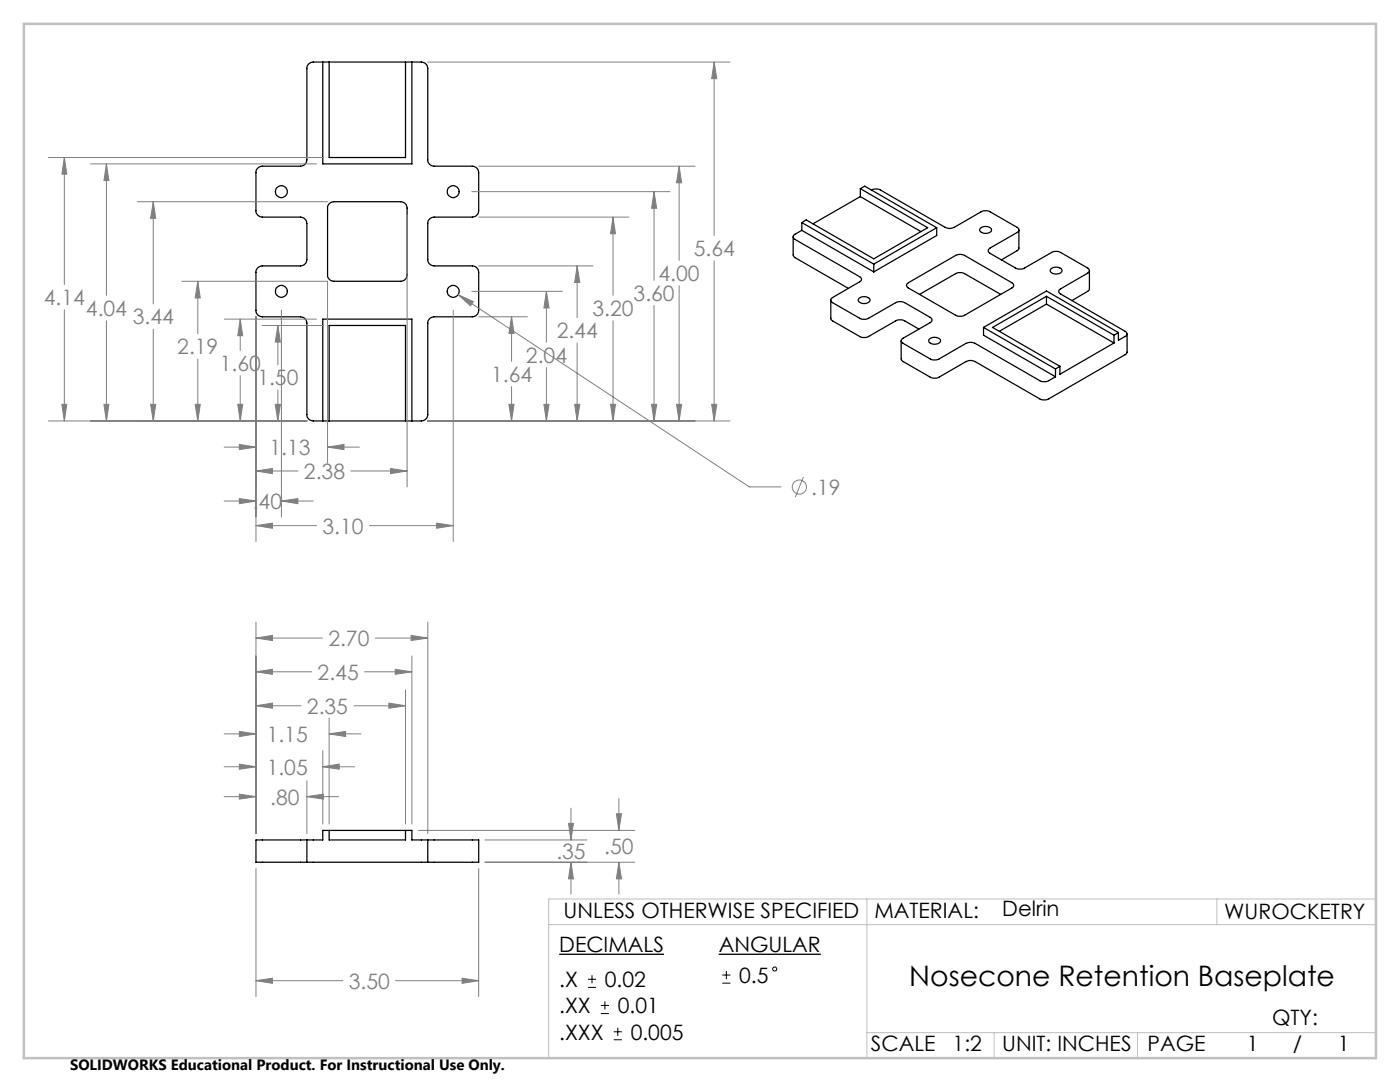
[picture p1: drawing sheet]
<svg xmlns="http://www.w3.org/2000/svg" width="279mm" height="216mm" viewBox="0 0 279 216" stroke-linecap="round" stroke-linejoin="round" font-family="sans-serif">
<g fill="none" stroke="#000" stroke-width=".25">
<path d="M61.6 12.8l.9-.4h21.6a1.33 1.33 0 0 1 1.3 1.3v18.2a1.26 1.26 0 0 0 1.2 1.3h7.7a1.33 1.33 0 0 1 1.2 1.2v7.7a1.33 1.33 0 0 1-1.2 1.2h-7.7a1.26 1.26 0 0 0-1.2 1.3v7.2a1.26 1.26 0 0 0 1.2 1.3h7.7a1.33 1.33 0 0 1 1.2 1.2v7.6a1.33 1.33 0 0 1-1.2 1.3h-7.7a1.26 1.26 0 0 0-1.2 1.3v18.2a1.33 1.33 0 0 1-1.3 1.3h-21.6a1.26 1.26 0 0 1-1.3-1.3v-18.2a1.33 1.33 0 0 0-1.2-1.3h-7.6a1.26 1.26 0 0 1-1.3-1.3v-7.6a1.26 1.26 0 0 1 1.3-1.2h7.6a1.33 1.33 0 0 0 1.2-1.3v-7.2a1.33 1.33 0 0 0-1.2-1.3h-7.6a1.26 1.26 0 0 1-1.3-1.2v-7.7a1.26 1.26 0 0 1 1.3-1.2h7.6a1.33 1.33 0 0 0 1.2-1.3v-18.5zM64.4 12.4v20.3h17.8v-20.3M65.7 12.4v19h15.2v-19M171.7 37.6l.9-.5 14.3 8.3M171.7 37.6l13.4 7.8-10.7 6.2-13.5-7.7-.9 .5M171.7 39.2l-9.5 5.5M171.7 39.2l12.1 7M171.7 37.6v1.6M173.9 37.9a2.02 2.02 0 0 1 1.8 0l12.9 7.5a2.02 2.02 0 0 0 1.8 0l5.4-3.1a2.02 2.02 0 0 1 1.8 0l5.4 3.1a.55 .55 0 0 1 .3 .5 .55 .55 0 0 1-.3 .5l-5.4 3.1a.57 .57 0 0 0-.4 .5 .57 .57 0 0 0 .4 .6l5.1 2.9a2.02 2.02 0 0 0 1.8 0l5.4-3.1a2.02 2.02 0 0 1 1.8 0l5.4 3.1a.55 .55 0 0 1 .3 .5 .55 .55 0 0 1-.3 .5l-5.4 3.1a.53 .53 0 0 0-.4 .6 .53 .53 0 0 0 .4 .5l12.8 7.4a.53 .53 0 0 1 .4 .5 .53 .53 0 0 1-.4 .5l-1.3 .8v-1.5M65.7 40.6l.9-.3h13.4a1.33 1.33 0 0 1 1.2 1.2v13.4a1.33 1.33 0 0 1-1.2 1.2h-13.4a1.26 1.26 0 0 1-1.2-1.2v-13.6zM158.3 47.2v3.7l.2 .4 10.8 6.2M160 46l-1.4 .7a.55 .55 0 0 0-.3 .6 .55 .55 0 0 0 .3 .5l13 7.4a.53 .53 0 0 1 .3 .5 .53 .53 0 0 1-.3 .5l-5.4 3.2a.55 .55 0 0 0-.4 .5 .55 .55 0 0 0 .4 .5l5.4 3.1a2.02 2.02 0 0 0 1.8 0l5.4-3.1a2.02 2.02 0 0 1 1.8 0l5 2.9a.57 .57 0 0 1 .4 .6 .57 .57 0 0 1-.4 .5l-5.4 3.1a.53 .53 0 0 0-.4 .5 .53 .53 0 0 0 .4 .5l5.4 3.1a2.02 2.02 0 0 0 1.8 0l5.4-3.1a2.02 2.02 0 0 1 1.8 0l12.9 7.5a2.02 2.02 0 0 0 1.8 0l1.3-.8"/>
<path d="M160 46l14.4 8.3M160 44.4l14.4 8.3M160 44.4v1.6M165.8 59.9l.1 3.9 5.7 3.3a2.02 2.02 0 0 0 1.8 0l5.4-3.1a2.02 2.02 0 0 1 1.8 0l2.8 1.7M171.4 59.5a1.55 1.55 0 0 1 2.2 .3 1.29 1.29 0 0 1-2 .6l-.3-.4zM174.4 52.7v1.6M181 56.7l9.7-5.7a2.02 2.02 0 0 1 1.8 0l9.4 5.4a.55 .55 0 0 1 .4 .5 .55 .55 0 0 1-.4 .6l-9.4 5.4a2.02 2.02 0 0 1-1.8 0l-9.6-5.5-.2-.5zM183.5 58.7l7.2-4.1a2.02 2.02 0 0 1 1.8 0l7.2 4.1M186.9 45.4v1.6l-12.5 7.3M186.9 45.4l-12.5 7.3M195.7 45.5a1.54 1.54 0 0 1 2.2 .3 1.08 1.08 0 0 1-1.6 .7 .64 .64 0 0 1-.7-.3 .64 .64 0 0 1 .1-.7zM203.3 45.9v3.8l-.3 .3-3.2 1.9"/>
<path d="M208.8 59.1l13.5 7.8M208.8 59.1l-10.7 6.2 13.4 7.8M208.8 59.1v1.6M209.8 53.6a1.52 1.52 0 0 1 2.1 .3 1.36 1.36 0 0 1-2.2 .3l-.1-.3zM217.4 54v3.8l-.3 .3-3.2 1.9M185.4 67.8a1.54 1.54 0 0 1 2.3 .1 1.31 1.31 0 0 1-2 .6l-.3-.3zM196.3 65.3v1.6l14.3 8.3M196.3 65.3l12.5-7.2 14.4 8.3M196.3 65.3l14.3 8.3M208.8 60.7l13.5 7.7M208.8 60.7l-9.4 5.4M210.6 73.6v1.6"/>
<path d="M211.5 73.1l-.9 .5M222.3 68.4l-10.8 6.3v-1.6M222.3 66.9v1.5M223.2 66.4l-.9 .5M224.9 66.6v3.7l-.2 .4-15.4 8.9a2.02 2.02 0 0 1-1.8 0l-12.9-7.5a2.02 2.02 0 0 0-1.8 0l-5.4 3.1a2.02 2.02 0 0 1-1.8 0l-5.6-3.3-.2-3.9M64.4 84v-20.3h17.8v20.3M65.7 84v-19.1h15.2v19.1M61.2 172h24.2M61.2 167.6h3.2v-1.9h17.8v1.9h3.2M61.2 167.6h-10.1v4.4h10.1M61.2 167.6v4.4M65.7 165.7v1.9h15.2v-1.9"/>
<path d="M85.4 167.6h10.1v4.4h-10.1M85.4 167.6v4.4"/>
<circle cx="56.1" cy="38.2" r="1.18"/>
<circle cx="90.4" cy="38.2" r="1.18"/>
<circle cx="56.2" cy="58.1" r="1.18"/>
<circle cx="90.4" cy="58.1" r="1.18"/>
</g>
<g fill="none" stroke="#808080" stroke-width=".2">
<path d="M85.4 12.4h60.3M142.5 12.4l.6 3.3h-1.1zM142.5 12.4v34.6M9.7 31.4h54.7M12.8 31.4l.5 3.3h-1zM12.8 31.4v25.4M18.1 32.7h45M21.2 32.7l.5 3.3h-1zM21.2 32.7v26.2M94.2 38.2h39.5M95.5 33.2h43.2M130.5 38.2l.6 3.4h-1.1z"/>
<path d="M130.5 38.2v17.8M135.5 33.2l.5 3.3h-1zM135.5 33.2v18.8M27.4 40.3h38M30.6 40.3l.5 3.3h-1zM30.6 40.3v20.3M36.3 56.1h29.1v36.3M39.5 56.1l.5 3.3h-1.1zM39.5 56.1v10.5M81.2 42.8v54.4M91.4 58.8l3.1 1.4-.6 .8zM91.4 58.8l58.1 38.4h6.4"/>
<path d="M94.2 58.1h18M95.5 53.1h22.9M95.5 43.3h30M109 58.1l.6 3.4h-1.1zM109 58.1v10.2M115.2 53.1l.5 3.3h-1zM115.2 53.1v10.3M122.3 43.3l.5 3.3h-1zM122.3 43.3v15.6M135.5 57v27M142.5 52v32M12.8 61.8v22.2"/>
<path d="M21.2 64v20M30.6 65.7v18.3M39.5 71.6v12.4M44.8 63.7h18.3M47.9 63.7l.5 3.3h-1zM47.9 63.7v6.2M47.9 75v9M51.1 63.2v44.9M52.3 64.9h12.1M55.5 64.9l.5 3.4h-1.1zM55.5 64.9v7.9M55.5 77.8v6.2"/>
<path d="M56.2 61.9v41.3M90.5 61.9v46.2M95.5 63.2h9.8M102.1 63.2l.5 3.3h-1zM102.1 63.2v8.9M102.1 77.2v6.8M109 73.3v10.7M115.2 68.4v15.6M122.3 64v20M130.5 61v23M9.7 84h51.5M12.3 80.7h1l-.5 3.3z"/>
<path d="M20.7 80.7h1l-.5 3.3zM30.1 80.7h1l-.5 3.3zM38.9 80.7h1.1l-.5 3.3zM44.7 89.2h6.4M44.7 100h6.4M47.4 80.7h1l-.5 3.3zM47.8 88.7l3.3 .5-3.3 .5zM47.8 99.5l3.3 .5-3.3 .5zM51.1 94l3.3-.5v1zM51.1 94h8.4M54.9 80.7h1.1l-.5 3.3zM56.2 100l3.2-.5v1z"/>
<path d="M56.2 100h6.3M65.4 89.2l3.3-.5v1zM65.4 89.2h6.3M70 94h11.2M77.9 93.5l3.3 .5-3.3 .5zM85.4 84h60.3M101.6 80.7h1l-.5 3.3zM108.5 80.7h1.1l-.6 3.3zM114.7 80.7h1l-.5 3.3zM121.8 80.7h1l-.5 3.3zM130 80.7h1.1l-.6 3.3zM135 80.7h1l-.5 3.3z"/>
<path d="M142 80.7h1.1l-.6 3.3zM160.3 95.2l-1.6 4M51.1 104.9l3.3-.5v1zM51.1 104.9h12M73.7 104.9h16.8M87.1 104.4l3.4 .5-3.4 .5zM51.1 134.1l3.3-.5v.9zM51.1 127.3l3.3-.5v1zM51.1 124.1v42.2M51.1 134.1h11.1M51.1 127.3h13.2M72.7 134.1h9.5"/>
<path d="M74.9 127.3h10.5M78.9 133.6l3.3 .5-3.3 .4zM80.9 137.7v26.7M82.1 126.8l3.3 .5-3.3 .5zM82.2 130.9v33.5M85.4 124.1v42.2M44.7 159h6.4M44.7 153h6.4M44.7 146.4h6.4M47.8 158.5l3.3 .5-3.3 .5zM47.8 152.5l3.3 .5-3.3 .5zM47.8 145.9l3.3 .5-3.3 .6z"/>
<path d="M51.1 140.8l3.3-.5v1zM51.1 140.8h9M61.2 159l3.3-.5v1zM61.2 155.8v10.5M61.2 159h6.4M64.4 153l3.3-.5v1zM64.4 149.8v14.6M64.4 153h6.4M65.7 146.4l3.3-.5v1.1zM65.7 143.3v21.1M65.7 146.4h6.3M70.6 140.8h10.3"/>
<path d="M77.6 140.3l3.3 .5-3.3 .5zM123.5 159.3v6.4M51.1 173.3v25.6M83.5 165.7h43.2M95.5 173.3v25.6M96.8 172h29.9M96.8 167.6h20.3M113.5 164.3h.9l-.5 3.3zM113.9 172l.5 3.4h-.9zM113.9 161.3v6.3M113.9 172v6.4M123 162.4h1l-.5 3.3z"/>
<path d="M123.5 172l.5 3.4h-1zM123.5 172v6.4M51.1 195.7l3.3-.5v1zM51.1 195.7h17.3M79 195.7h16.5M92.2 195.2l3.3 .5-3.3 .5z"/>
<circle cx="159.5" cy="97.2" r="1.41"/>
</g>
<g fill="none" stroke="#000" stroke-width=".2">
<path d="M117.3 197h1.7M117.3 195.4h1.7M118.1 194.6v1.6M120.7 199.8v1.6M144.1 196.2h1.7M144.1 194.6h1.7M145 193.7v1.7M119.9 202.2h1.6M119.9 200.6h1.6M122.5 207.5h1.6M122.5 205.9h1.6M123.3 205.1v1.6"/>
<circle cx="154.6" cy="193.4" r=".41"/>
</g>
<path d="M111.6 190.4h20.9M143.4 190.4h20.4" fill="none" stroke="#000" stroke-width=".26"/>
<path d="M173 179.4v31.7M242.9 179.4v5.1M274.6 179.4h-165.1v31.7M109.5 184.5h165.1M173 206.1h101.6M198.4 206.1v5M227 206.1v5" fill="none" stroke="#c0c0c0" stroke-width=".2"/>
<path d="M4.8 4.8h269.8v206.3h-269.8z" fill="none" stroke="#c0c0c0" stroke-width=".5"/>
<path d="M51.1 195.7l3.3-.5v1zM92.2 195.2l3.3 .5-3.3 .5zM47.8 158.5l3.3 .5-3.3 .5zM61.2 159l3.3-.5v1zM47.8 152.5l3.3 .5-3.3 .5zM64.4 153l3.3-.5v1zM47.8 145.9l3.3 .5-3.3 .6zM65.7 146.4l3.3-.5v1.1zM123 162.4h1l-.5 3.3zM123.5 172l.5 3.4h-1zM113.5 164.3h.9l-.5 3.3zM113.9 172l.5 3.4h-.9zM51.1 140.8l3.3-.5v1zM77.6 140.3l3.3 .5-3.3 .5zM51.1 134.1l3.3-.5v.9zM78.9 133.6l3.3 .5-3.3 .4zM51.1 127.3l3.3-.5v1zM82.1 126.8l3.3 .5-3.3 .5zM54.9 80.7h1.1l-.5 3.3zM55.5 64.9l.5 3.4h-1.1zM47.4 80.7h1l-.5 3.3zM47.9 63.7l.5 3.3h-1zM101.6 80.7h1l-.5 3.3zM102.1 63.2l.5 3.3h-1zM114.7 80.7h1l-.5 3.3zM115.2 53.1l.5 3.3h-1zM121.8 80.7h1l-.5 3.3zM122.3 43.3l.5 3.3h-1zM135 80.7h1l-.5 3.3zM135.5 33.2l.5 3.3h-1zM142 80.7h1.1l-.6 3.3zM142.5 12.4l.6 3.3h-1.1zM38.9 80.7h1.1l-.5 3.3zM39.5 56.1l.5 3.3h-1.1zM30.1 80.7h1l-.5 3.3zM30.6 40.3l.5 3.3h-1zM20.7 80.7h1l-.5 3.3zM21.2 32.7l.5 3.3h-1zM12.3 80.7h1l-.5 3.3zM12.8 31.4l.5 3.3h-1zM108.5 80.7h1.1l-.6 3.3zM109 58.1l.6 3.4h-1.1zM130 80.7h1.1l-.6 3.3zM130.5 38.2l.6 3.4h-1.1zM91.4 58.8l2.5 2.2 .6-.8zM47.8 88.7l3.3 .5-3.3 .5zM65.4 89.2l3.3-.5v1zM51.1 94l3.3-.5v1zM77.9 93.5l3.3 .5-3.3 .5zM47.8 99.5l3.3 .5-3.3 .5zM56.2 100l3.2-.5v1zM51.1 104.9l3.3-.5v1zM87.1 104.4l3.4 .5-3.4 .5z" fill="#808080"/>
<text font-size="5.6" x="181.5" y="196.7">Nosecone Retention Baseplate</text>
<g font-size="4.2" fill="#808080">
<text x="138.4" y="51.1">5.64</text>
<text x="131.4" y="56.1">4.00</text>
<text x="8.8" y="60.9">4.14</text>
<text x="17.2" y="63.1">4.04</text>
<text x="26.5" y="64.7">3.44</text>
<text x="118.3" y="63.1">3.20</text>
<text x="126.4" y="60">3.60</text>
<text x="35.4" y="70.7">2.19</text>
<text x="111.1" y="67.5">2.44</text>
<text x="43.9" y="74">1.60</text>
<text x="51.4" y="76.9">1.50</text>
<text x="98" y="76.2">1.64</text>
<text x="105" y="72.4">2.04</text>
<text x="53.8" y="90.8">1.13</text>
<text x="60.7" y="95.6">2.38</text>
<text x="50.4" y="101.6">.40</text>
<text x="161.9" y="98.7">.19</text>
<text x="64.4" y="106.5">3.10</text>
<text x="65.5" y="128.9">2.70</text>
<text x="63.4" y="135.6">2.45</text>
<text x="61.3" y="142.4">2.35</text>
<text x="53.2" y="148">1.15</text>
<text x="53.2" y="154.6">1.05</text>
<text x="53.9" y="160.5">.80</text>
<text x="111" y="171.4">.35</text>
<text x="120.6" y="170.4">.50</text>
<text x="69.6" y="197.3">3.50</text>
</g>
<g font-size="4.2">
<text x="112.5" y="183.3">UNLESS OTHERWISE SPECIFIED</text>
<text x="174.5" y="183.1">MATERIAL:</text>
<text x="200" y="182.9">Delrin</text>
<text x="244.3" y="183.3">WUROCKETRY</text>
<text x="111.6" y="190">DECIMALS</text>
<text x="143.4" y="190">ANGULAR</text>
<text x="111.6" y="197">.X</text>
<text x="120.7" y="197">0.02</text>
<text x="147.5" y="196.1">0.5</text>
<text x="111.6" y="202.2">.XX</text>
<text x="123.3" y="202.2">0.01</text>
<text x="111.6" y="207.5">.XXX</text>
<text x="125.9" y="207.5">0.005</text>
<text x="173.8" y="209.8">SCALE</text>
<text x="190.1" y="209.8">1:2</text>
<text x="200" y="209.8">UNIT: INCHES</text>
<text x="229" y="209.8">PAGE</text>
<text x="248.8" y="209.8">1</text>
<text x="253.9" y="204.5">QTY:</text>
<text x="258" y="209.8">/</text>
<text x="267" y="209.8">1</text>
</g>
<text font-size="3" x="14" y="213.5">SOLIDWORKS Educational Product. For Instructional Use Only.</text>
</svg>
